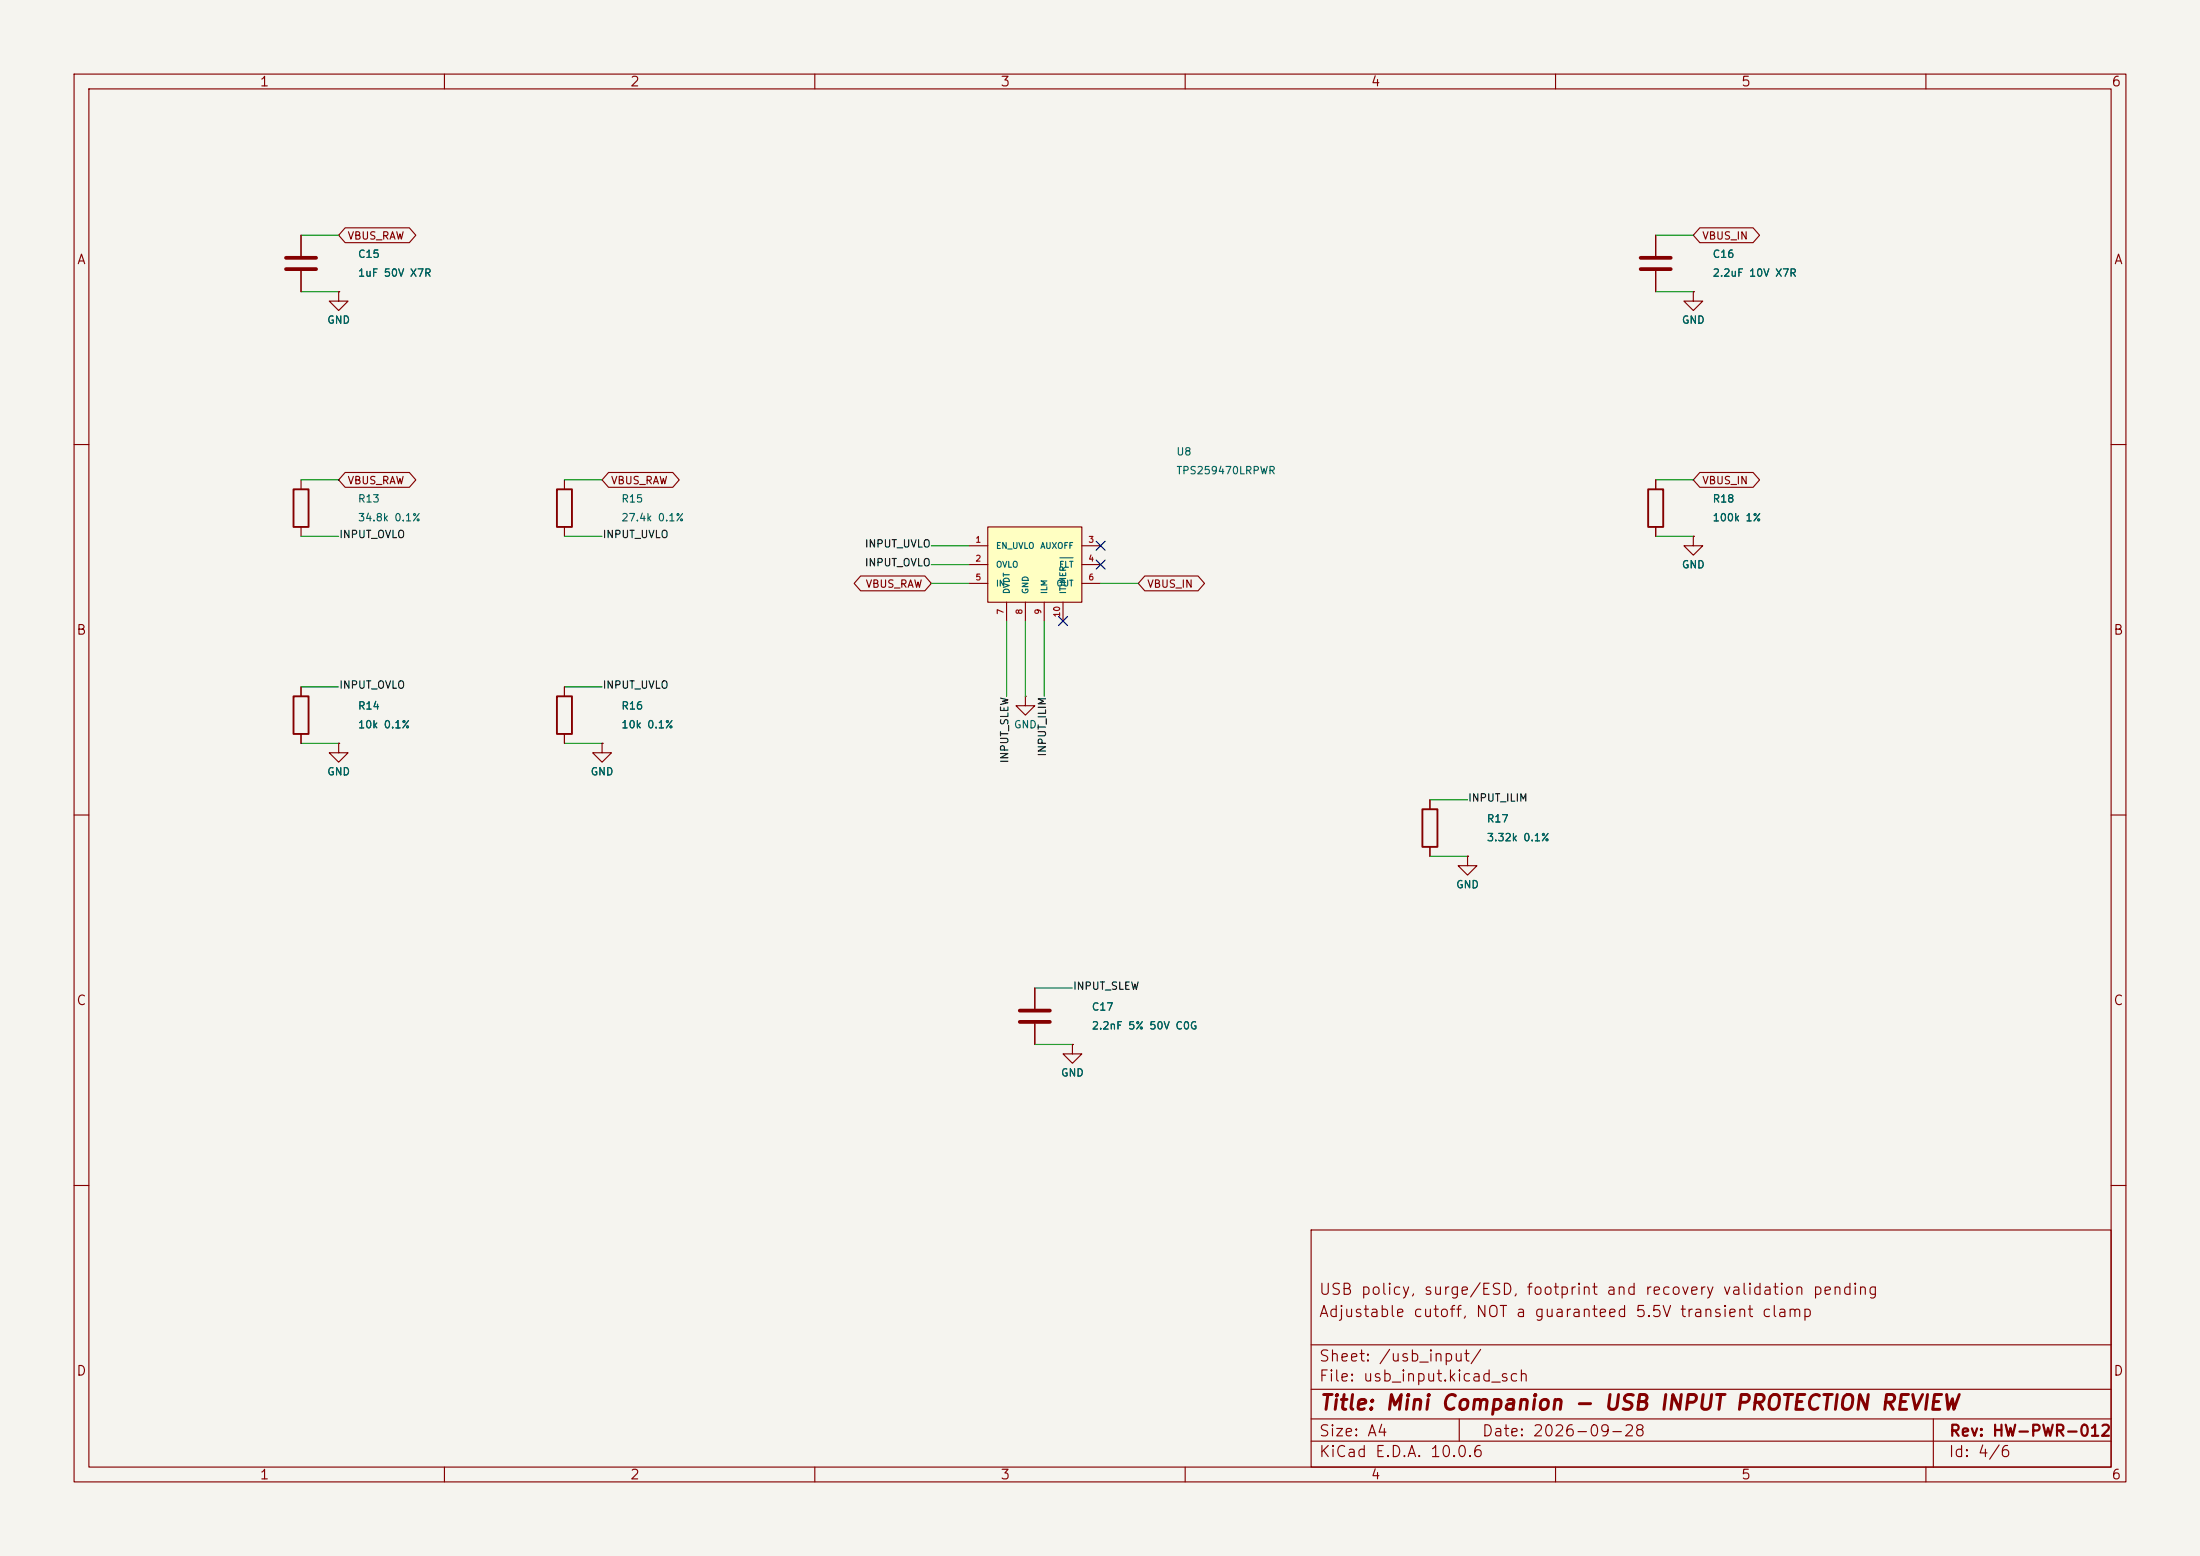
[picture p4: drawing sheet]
<svg xmlns="http://www.w3.org/2000/svg" width="297mm" height="210mm" viewBox="0 0 297 210" stroke-linecap="round" stroke-linejoin="round" font-family="sans-serif">
<path d="M0 0h297v210h-297z" fill="#f5f4ef" stroke="#f5f4ef" stroke-width=".14"/>
<g fill="none" stroke="#840000" stroke-width=".15">
<path d="M10 10h277v190h-277zM12 12h273v186h-273zM60 10v2M110 10v2M160 10v2M210 10v2M260 10v2M45.7 39.4v1.2h1.3l-1.3 1.3-1.3-1.3h1.3M45.7 39.4h.1M223.5 31.8v2.7M223.5 36.6v2.8M228.6 39.4v1.2h1.3l-1.3 1.3-1.3-1.3h1.3"/>
<path d="M228.6 39.4h.1M10 60h2M76.2 64.8v1.2M76.2 71.1v1.3M285 60h2M10 110h2M45.7 100.3v1.3h1.3l-1.3 1.3-1.3-1.3h1.3M45.7 100.3h.1M193 108v1.2M193 114.3v1.3M198.1 115.6v1.2h1.3l-1.3 1.3-1.3-1.3h1.3M198.1 115.6h.1"/>
<path d="M285 110h2M10 160h2M177 166h108v32h-108zM285 160h2M60 198v2M110 198v2M160 198v2M177 194.5h108M177 191.5h108M177 187.5h108M177 181.5h108M197 191.5v3"/>
<path d="M210 198v2M260 198v2M261 191.5v6.5"/>
</g>
<path d="M75.2 66h2v5.1h-2zM192 109.2h2.1v5.1h-2.1z" fill="none" stroke="#840000" stroke-width=".25"/>
<path d="M221.5 34.8h4.1M221.5 36.3h4.1" fill="none" stroke="#840000" stroke-width=".51"/>
<path d="M133.3 71.1h12.7v10.2h-12.7z" fill="#ffffc2"/>
<g fill="none" stroke="#840000" stroke-width=".15">
<path d="M40.6 31.8v2.7M40.6 36.6v2.8M45.7 39.4h.1M46.6 30.7h8.7l.8 1.1-.8 1h-8.7l-.9-1zM223.5 31.8v2.7M223.5 36.6v2.8M228.6 39.4h.1M229.5 30.7h7.2l.8 1.1-.8 1h-7.2l-.9-1zM40.6 64.8v1.2M40.6 71.1v1.3M46.6 63.8h8.7l.8 1-.8 1h-8.7l-.9-1zM82.2 63.8h8.6l.9 1-.9 1h-8.6l-.9-1z"/>
<path d="M116.2 77.7h8.7l.8 1-.8 1h-8.7l-.9-1zM130.8 73.7h2.5M130.8 76.2h2.5M130.8 78.7h2.5M133.3 71.1h12.7v10.2h-12.7zM146 73.7h2.6M146 76.2h2.6M146 78.7h2.6M154.5 77.7h7.2l.9 1-.9 1h-7.2l-.8-1zM223.5 64.8v1.2M223.5 71.1v1.3M228.6 72.4v1.3h1.3l-1.3 1.2-1.3-1.2h1.3"/>
<path d="M228.6 72.4h.1M229.5 63.8h7.2l.8 1-.8 1h-7.2l-.9-1zM40.6 92.7v1.3M40.6 99.1v1.2M76.2 92.7v1.3M76.2 99.1v1.2M135.9 81.3v2.5M138.4 94v1.3h1.3l-1.3 1.2-1.2-1.2h1.2M138.4 94h.1M138.4 81.3v2.5M141 81.3v2.5M143.5 81.3v2.5"/>
<path d="M45.7 100.3h.1M81.3 100.3v1.3h1.2l-1.2 1.3-1.3-1.3h1.3M81.3 100.3h.1M193 108v1.2M193 114.3v1.3M198.1 115.6h.1M139.7 133.4v2.7M139.7 138.2v2.8M144.8 141v1.2h1.2l-1.2 1.3-1.3-1.3h1.3M144.8 141h.1"/>
</g>
<path d="M143.1 75.3h1.8" fill="none" stroke="#006464" stroke-width=".15"/>
<path d="M38.6 34.8h4.1M38.6 36.3h4.1M137.7 136.4h4M137.7 137.9h4" fill="none" stroke="#840000" stroke-width=".51"/>
<path d="M39.6 66h2.1v5.1h-2.1zM222.5 66h2v5.1h-2zM39.6 94h2.1v5.1h-2.1zM75.2 94h2v5.1h-2z" fill="none" stroke="#840000" stroke-width=".25"/>
<g fill="none" stroke="#009600" stroke-width=".15">
<path d="M40.6 39.4h5.1M40.6 31.8h5.1M223.5 39.4h5.1M223.5 31.8h5.1M40.6 72.4h5.1M40.6 64.8h5.1M76.2 72.4h5.1M76.2 64.8h5.1M125.7 73.7h5.1M125.7 76.2h5.1M125.7 78.7h5.1M148.6 78.7h5.1"/>
<path d="M223.5 72.4h5.1M223.5 64.8h5.1M40.6 92.7h5.1M76.2 92.7h5.1M135.9 83.8v10.2M138.4 83.8v10.2M141 83.8v10.2M40.6 100.3h5.1M76.2 100.3h5.1M193 115.6h5.1M193 108h5.1M139.7 133.4h5.1"/>
<path d="M139.7 141h5.1"/>
</g>
<path d="M148 75.6l1.2 1.2M148 73.1l1.2 1.2M149.2 75.6l-1.2 1.2M149.2 73.1l-1.2 1.2M142.9 83.2l1.2 1.2M144.1 83.2l-1.2 1.2" fill="none" stroke="#000084" stroke-width=".15"/>
<text font-size="2" fill="#840000" x="178" y="190.8">Title: Mini Companion - USB INPUT PROTECTION REVIEW</text>
<g font-size="1.5" fill="#840000">
<text x="178" y="178.1">Adjustable cutoff, NOT a guaranteed 5.5V transient clamp</text>
<text x="178" y="175.1">USB policy, surge/ESD, footprint and recovery validation pending</text>
<text x="178" y="184.1">Sheet: /usb_input/</text>
<text x="178" y="186.8">File: usb_input.kicad_sch</text>
<text x="178" y="197">KiCad E.D.A. 10.0.6</text>
<text x="178" y="194.2">Size: A4</text>
<text x="200" y="194.2">Date: 2026-09-28</text>
<text x="263" y="197">Id: 4/6</text>
<text x="263" y="194.2">Rev: HW-PWR-012</text>
</g>
<g font-size="1.3" fill="#840000">
<text x="35" y="12">1</text>
<text x="85" y="12">2</text>
<text x="135" y="12">3</text>
<text x="185" y="12">4</text>
<text x="235" y="12">5</text>
<text x="285" y="12">6</text>
<text x="10.3" y="36">A</text>
<text x="285.3" y="36">A</text>
<text x="10.2" y="86">B</text>
<text x="285.2" y="86">B</text>
<text x="10.2" y="136">C</text>
<text x="285.2" y="136">C</text>
<text x="10.2" y="186">D</text>
<text x="285.2" y="186">D</text>
<text x="35" y="200">1</text>
<text x="85" y="200">2</text>
<text x="135" y="200">3</text>
<text x="185" y="200">4</text>
<text x="235" y="200">5</text>
<text x="285" y="200">6</text>
</g>
<g font-size="1" fill="#840000">
<text x="46.8" y="32.6">VBUS_RAW</text>
<text x="229.7" y="32.6">VBUS_IN</text>
<text x="46.8" y="65.6">VBUS_RAW</text>
<text x="82.4" y="65.6">VBUS_RAW</text>
<text x="229.7" y="65.6">VBUS_IN</text>
<text x="116.8" y="79.6">VBUS_RAW</text>
<text x="154.8" y="79.6">VBUS_IN</text>
</g>
<g font-size="1" fill="#006464">
<text x="48.2" y="35">C15</text>
<text x="231.1" y="35">C16</text>
<text x="48.2" y="37.6">1uF 50V X7R</text>
<text x="231.1" y="37.6">2.2uF 10V X7R</text>
<text x="44.1" y="43.9">GND</text>
<text x="227" y="43.9">GND</text>
<text x="158.7" y="61.7">U8</text>
<text x="158.7" y="64.3">TPS259470LRPWR</text>
<text x="48.2" y="68.1">R13</text>
<text x="48.2" y="70.6">34.8k 0.1%</text>
<text x="83.8" y="68.1">R15</text>
<text x="83.8" y="70.6">27.4k 0.1%</text>
<text x="231.1" y="68.1">R18</text>
<text x="231.1" y="70.6">100k 1%</text>
<text x="227" y="77">GND</text>
<text x="48.2" y="96">R14</text>
<text x="48.2" y="98.5">10k 0.1%</text>
<text x="83.8" y="96">R16</text>
<text x="83.8" y="98.5">10k 0.1%</text>
<text x="136.8" y="98.5">GND</text>
<text x="44.1" y="104.9">GND</text>
<text x="79.7" y="104.9">GND</text>
<text x="200.6" y="111.2">R17</text>
<text x="200.6" y="113.8">3.32k 0.1%</text>
<text x="196.5" y="120.1">GND</text>
<text x="147.3" y="136.6">C17</text>
<text x="147.3" y="139.2">2.2nF 5% 50V C0G</text>
<text x="143.2" y="145.5">GND</text>
</g>
<g font-size="1" fill="#0f0f0f">
<text x="45.7" y="72.9">INPUT_OVLO</text>
<text x="81.3" y="72.9">INPUT_UVLO</text>
<text x="116.7" y="76.7">INPUT_OVLO</text>
<text x="116.7" y="74.1">INPUT_UVLO</text>
<text x="45.7" y="93.2">INPUT_OVLO</text>
<text x="81.3" y="93.2">INPUT_UVLO</text>
<text x="136.4" y="103.1" transform="rotate(-90 136.4 103.1)">INPUT_SLEW</text>
<text x="141.5" y="102.2" transform="rotate(-90 141.5 102.2)">INPUT_ILIM</text>
<text x="198.1" y="108.4">INPUT_ILIM</text>
<text x="144.8" y="133.8">INPUT_SLEW</text>
</g>
<g font-size=".8" fill="#a90000">
<text x="131.6" y="73.4">1</text>
<text x="131.6" y="76">2</text>
<text x="146.9" y="73.4">3</text>
<text x="146.9" y="76">4</text>
<text x="131.6" y="78.5">5</text>
<text x="135.7" y="83" transform="rotate(-90 135.7 83)">7</text>
<text x="138.2" y="83" transform="rotate(-90 138.2 83)">8</text>
<text x="140.8" y="83" transform="rotate(-90 140.8 83)">9</text>
<text x="143.3" y="83.4" transform="rotate(-90 143.3 83.4)">10</text>
<text x="146.9" y="78.5">6</text>
</g>
<g font-size=".8" fill="#006464">
<text x="134.4" y="74.3">EN_UVLO</text>
<text x="134.4" y="76.8">OVLO</text>
<text x="140.4" y="74.3">AUXOFF</text>
<text x="142.9" y="76.8">FLT</text>
<text x="134.4" y="79.3">IN</text>
<text x="136.5" y="80.2" transform="rotate(-90 136.5 80.2)">DVDT</text>
<text x="139" y="80.2" transform="rotate(-90 139 80.2)">GND</text>
<text x="141.6" y="80.2" transform="rotate(-90 141.6 80.2)">ILM</text>
<text x="142.6" y="79.3">OUT</text>
<text x="144.1" y="80.2" transform="rotate(-90 144.1 80.2)">ITIMER</text>
</g>
</svg>
